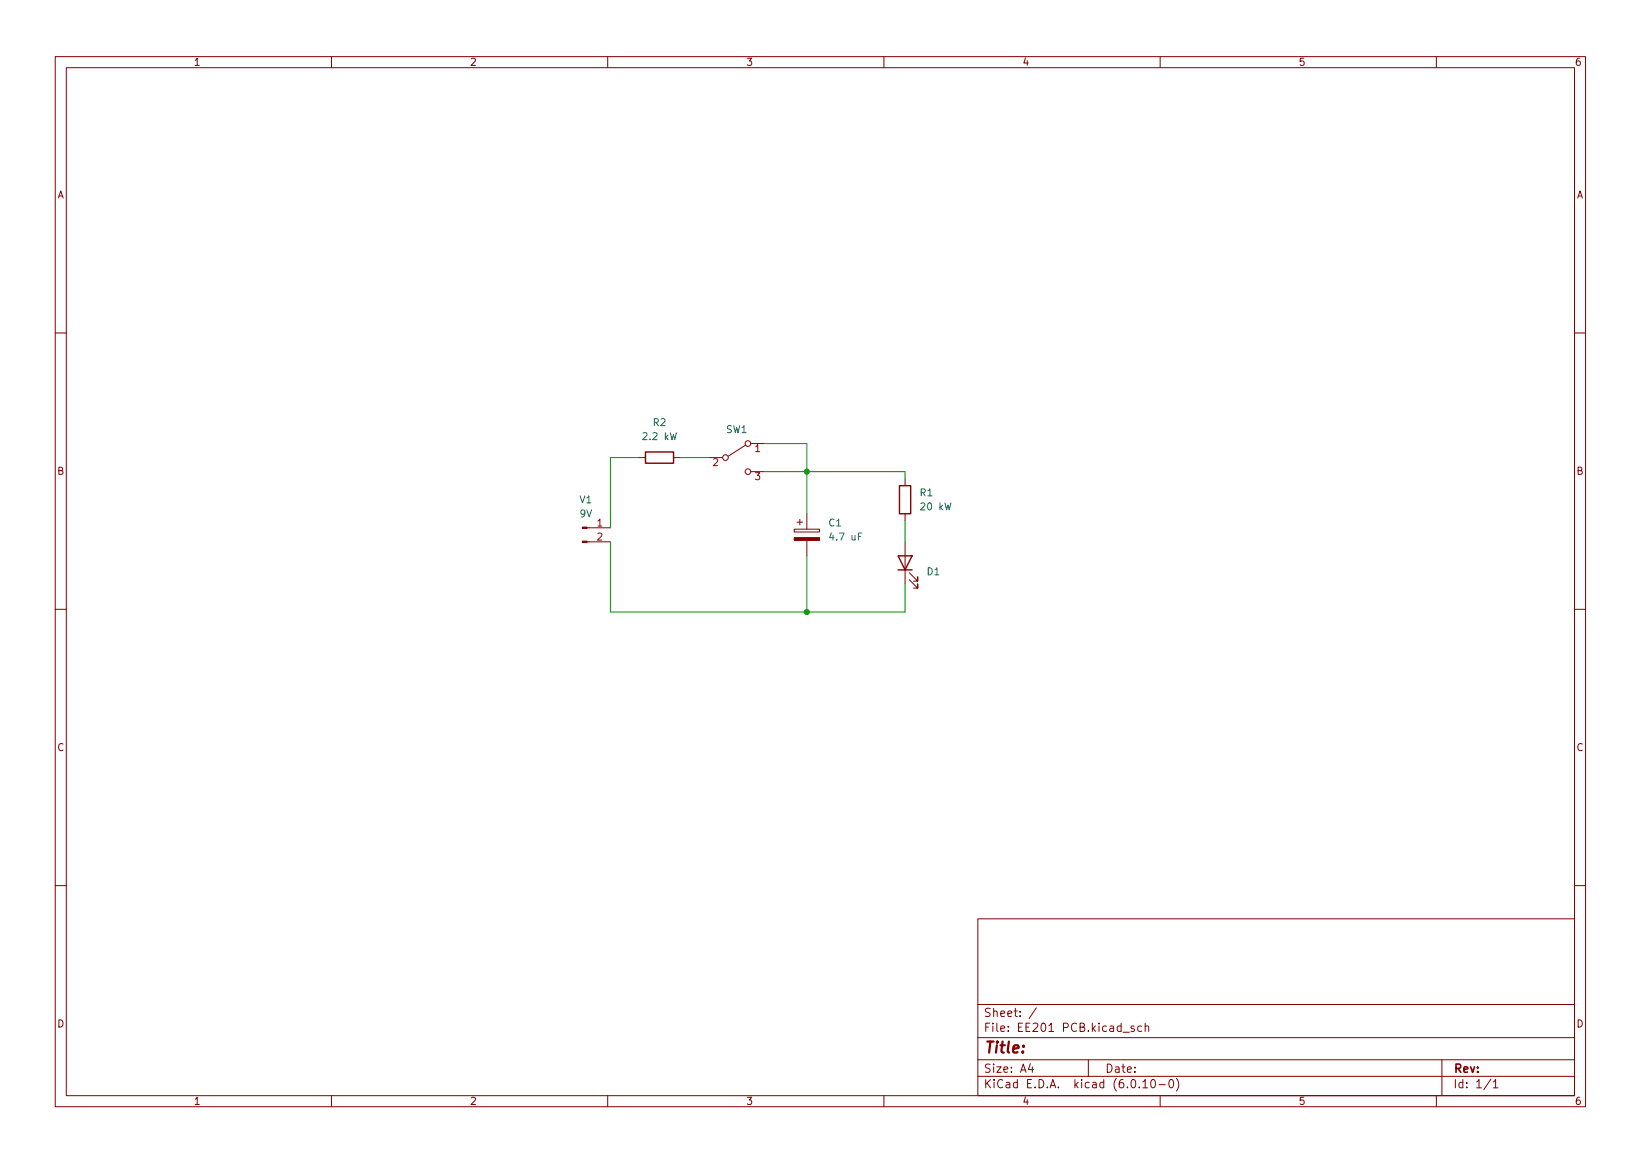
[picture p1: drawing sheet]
<svg xmlns="http://www.w3.org/2000/svg" width="297mm" height="210mm" viewBox="0 0 297 210" stroke-linecap="round" stroke-linejoin="round" font-family="sans-serif">
<g fill="none" stroke="#840000" stroke-width=".18">
<path d="M10 10.2h277v190.1h-277zM12 12.2h273v186.1h-273zM60 10.2v2M110 10.2v2M160 10.2v2M210 10.2v2M260 10.2v2M10 60.2h2M285 60.2h2M106.3 98h4.2M106.3 95.5h4.2M115.6 82.8h1.2"/>
<path d="M121.9 82.8h1.3M128.3 82.8h2.5M135 80.5l-3.2 2M135.9 80.3h2.5M135.9 85.3h2.5M143.8 95.8h4.5v.5h-4.5zM144.3 94.5h1M144.8 94v1M146 93v2.8M146 97.8v2.8M163.8 86.6v1.3M163.8 93v1.2"/>
<path d="M163.8 98v7.7M10 110.2h2M164.6 104.9l1.5 1.5v-.7v.7h-.7M164.6 103.6l1.5 1.6v-.8v.8h-.7M285 110.2h2M10 160.2h2M177 166.3h108v32h-108zM285 160.2h2M60 198.3v2M110 198.3v2M160 198.3v2M177 194.8h108"/>
<path d="M177 191.8h108M177 187.8h108M177 181.8h108M186.5 192.5l-.4 1h1M186.9 193v1M187.6 182.4l-1.3 1.9M197 191.8v3M203.3 186.8h1.1M205.3 185.7l-.4-.1-.2 .2 .1 .3 .5 .1v.4h-.6M206.6 185.7l-.4-.1-.3 .3v.4l.2 .3h.5M206.9 195.8l.4-.5v1.5M206.9 196.8h.8"/>
<path d="M207.3 185.8l.2-.2 .4 .1v.9M207.3 185.1v1.5M208.5 195.4l.1-.1a.8 .8 0 0 1 .6 .8 .8 .8 0 0 1-.6 .7 1 1 0 0 1-.1-1.4zM209.8 196.3h1.1M210 198.3v2M211.8 195.4l.1-.1a.8 .8 0 0 1 .6 .8 .8 .8 0 0 1-.6 .7 1 1 0 0 1-.1-1.4zM212.9 195.1a1.72 1.72 0 0 1 0 2.3M260 198.3v2M261 191.8v6.5M269.9 195.3l-1.3 1.9M270.3 195.8l.4-.5v1.5M270.3 196.8h.9"/>
<circle cx="131.3" cy="82.8" r=".51"/>
<circle cx="135.4" cy="80.3" r=".51"/>
<circle cx="135.4" cy="85.3" r=".51"/>
</g>
<path d="M116.8 81.8h5.1v2h-5.1zM162.8 87.9h2v5.1h-2zM162.6 100.6h2.5l-1.3 2.5zM162.6 103.1h2.5" fill="none" stroke="#840000" stroke-width=".25"/>
<g fill="#840000" stroke="#840000" stroke-width=".18">
<path d="M143.8 97.3h4.5v.5h-4.5z"/>
<path d="M105.4 97.9h.9v.3h-.9z"/>
<path d="M105.4 95.4h.9v.2h-.9z"/>
</g>
<path d="M110.5 98v12.7h53.3v-5M115.6 82.8h-5.1v12.7M123.2 82.8h5.1M138.4 80.3h7.6v12.7M138.4 85.3h25.4v1.3M163.8 94.2v3.8M146 100.6v10.1" fill="none" stroke="#009600" stroke-width=".18"/>
<g fill="#009600" stroke="#009600" stroke-width=".18">
<circle cx="146" cy="110.7" r=".46"/>
<circle cx="146" cy="85.3" r=".46"/>
</g>
<text font-size="2.8" fill="#840000" x="178" y="190.6">Title:</text>
<g font-size="2.1" fill="#840000">
<text x="178" y="184">Sheet: /</text>
<text x="178" y="186.7">File: EE201 PCB.kicad_sch</text>
<text x="178" y="196.9">KiCad E.D.A. kicad (6.0.10-0)</text>
<text x="178" y="194.1">Size: A4</text>
<text x="200" y="194.1">Date:</text>
<text x="263" y="194.1">Rev:</text>
<text x="263" y="196.9">Id: 1/1</text>
</g>
<g font-size="1.8" fill="#840000">
<text x="35" y="11.9">1</text>
<text x="85" y="11.9">2</text>
<text x="135" y="11.9">3</text>
<text x="185" y="11.9">4</text>
<text x="235" y="11.9">5</text>
<text x="285" y="11.9">6</text>
<text x="10.3" y="35.9">A</text>
<text x="285.3" y="35.9">A</text>
<text x="10.3" y="85.9">B</text>
<text x="285.3" y="85.9">B</text>
<text x="10.3" y="135.9">C</text>
<text x="285.3" y="135.9">C</text>
<text x="10.3" y="185.9">D</text>
<text x="285.3" y="185.9">D</text>
<text x="35" y="199.9">1</text>
<text x="85" y="199.9">2</text>
<text x="135" y="199.9">3</text>
<text x="185" y="199.9">4</text>
<text x="235" y="199.9">5</text>
<text x="285" y="199.9">6</text>
</g>
<g font-size="1.8" fill="#006464">
<text x="118.2" y="77.1">R2</text>
<text x="116.6" y="79.6">2.2 kW</text>
<text x="131.4" y="78.4">SW1</text>
<text x="166.6" y="89.8">R1</text>
<text x="105" y="91.1">V1</text>
<text x="105" y="93.6">9V</text>
<text x="150" y="95.2">C1</text>
<text x="166.8" y="92.3">20 kW</text>
<text x="150.5" y="97.8">4.7 uF</text>
<text x="167.8" y="104.1">D1</text>
</g>
<g font-size="1.8" fill="#a90000">
<text x="136.7" y="81.8">1</text>
<text x="129" y="84.3">2</text>
<text x="136.7" y="86.9">3</text>
<text x="108.1" y="95.2">1</text>
<text x="108.1" y="97.8">2</text>
</g>
</svg>
